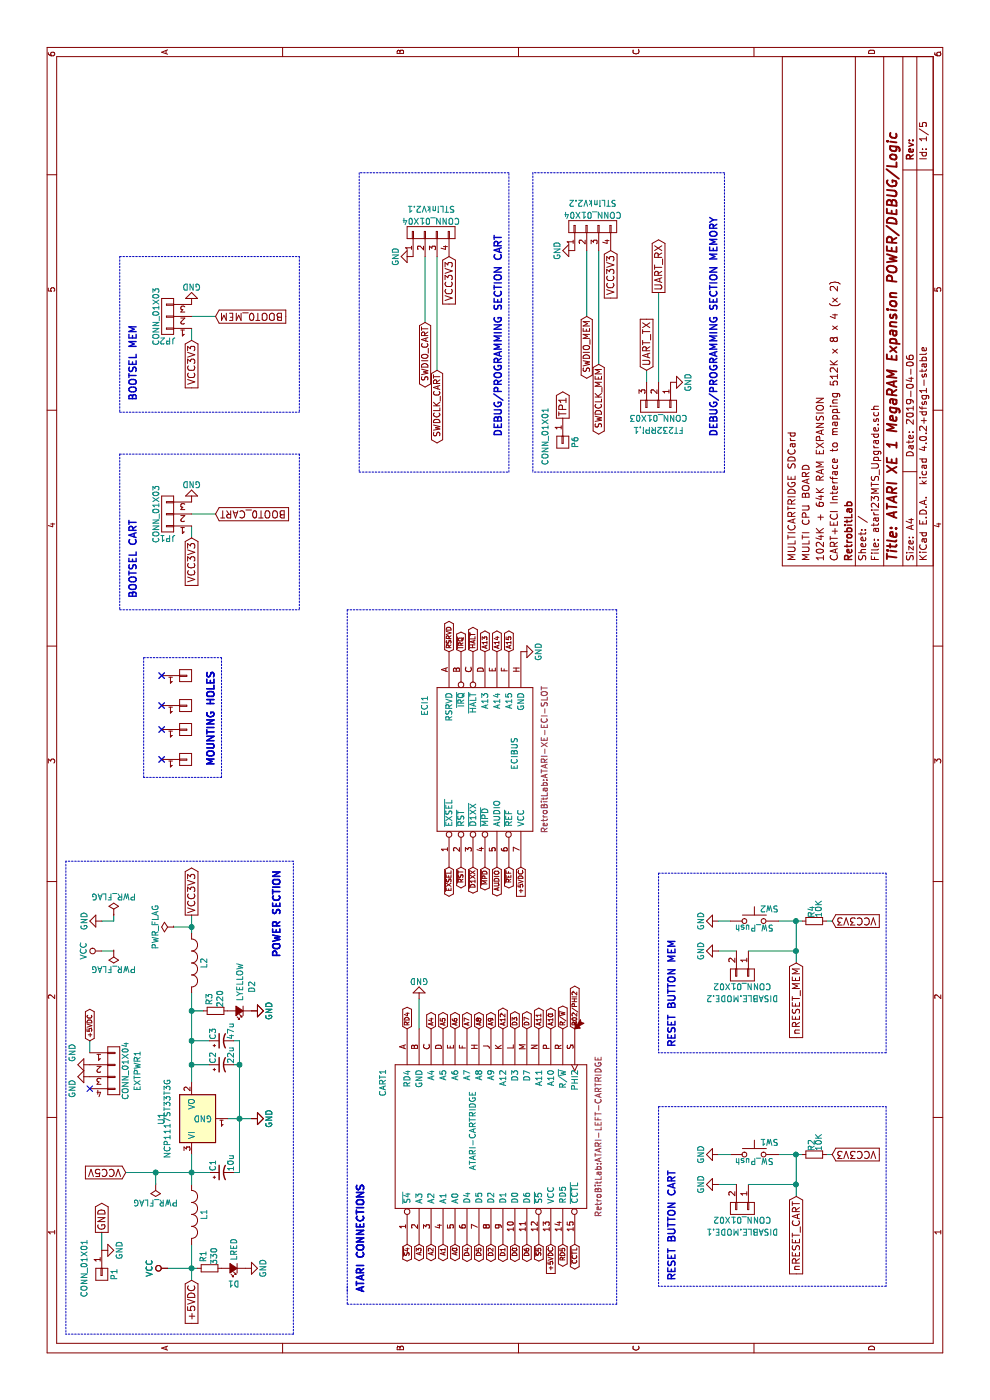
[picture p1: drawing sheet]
EESchema Schematic File Version 2
LIBS:MCU_STC
LIBS:Timer_RTC
LIBS:Relay_SolidState
LIBS:Relay
LIBS:RF_AM_FM
LIBS:Memory_Flash
LIBS:MCU_Module
LIBS:74xx
LIBS:Transistor_FET
LIBS:Regulator_Switching
LIBS:Logic_LevelTranslator
LIBS:Isolator
LIBS:Interface
LIBS:Converter_ACDC
LIBS:Battery_Management
LIBS:Amplifier_Operational
LIBS:RF_Module
LIBS:Interface_HDMI
LIBS:power
LIBS:Sensor_Temperature
LIBS:Timer_PLL
LIBS:Sensor_Pressure
LIBS:Sensor_Motion
LIBS:Oscillator
LIBS:MCU_Microchip_SAME
LIBS:MCU_Microchip_SAMD
LIBS:Interface_Expansion
LIBS:Interface_Ethernet
LIBS:Interface_CAN_LIN
LIBS:Amplifier_Difference
LIBS:Sensor_Magnetic
LIBS:Power_Management
LIBS:Memory_RAM
LIBS:MCU_Microchip_PIC18
LIBS:Interface_USB
LIBS:Audio
LIBS:Analog_Switch
LIBS:Amplifier_Current
LIBS:Regulator_Linear
LIBS:Device
LIBS:Analog_ADC
LIBS:MCU_Microchip_PIC16
LIBS:Connector
LIBS:Power_Protection
LIBS:Jumper
LIBS:Diode
LIBS:Switch
LIBS:Sensor_Current
LIBS:Sensor
LIBS:Regulator_Controller
LIBS:Driver_FET
LIBS:Amplifier_Audio
LIBS:RF_Filter
LIBS:Driver_Haptic
LIBS:RF_GSM
LIBS:Filter
LIBS:Converter_DCDC
LIBS:Analog
LIBS:RF_GPS
LIBS:Driver_Motor
LIBS:Driver_LED
LIBS:Sensor_Optical
LIBS:RF
LIBS:Power_Supervisor
LIBS:LED
LIBS:Simulation_SPICE
LIBS:CPU_NXP_IMX
LIBS:Sensor_Touch
LIBS:Memory_UniqueID
LIBS:Display_Character
LIBS:Mechanical
LIBS:MCU_Microchip_ATmega
LIBS:Comparator
LIBS:Memory_EEPROM
LIBS:RF_Switch
LIBS:Transformer
LIBS:Timer
LIBS:RF_Amplifier
LIBS:Sensor_Humidity
LIBS:MCU_Texas_MSP430
LIBS:MCU_Texas
LIBS:DSP_AnalogDevices
LIBS:74xGxx
LIBS:Reference_Voltage
LIBS:Sensor_Proximity
LIBS:RF_Mixer
LIBS:MCU_ST_STM8
LIBS:Interface_Telecom
LIBS:CPU
LIBS:4xxx_IEEE
LIBS:FPGA_Lattice
LIBS:Analog_DAC
LIBS:Interface_UART
LIBS:4xxx
LIBS:MCU_Microchip_ATtiny
LIBS:Sensor_Audio
LIBS:MCU_Cypress
LIBS:MCU_SiFive
LIBS:MCU_Nordic
LIBS:MCU_NXP_Kinetis
LIBS:Driver_Display
LIBS:MCU_NXP_S08
LIBS:Valve
LIBS:Triac_Thyristor
LIBS:Transistor_IGBT
LIBS:Regulator_SwitchedCapacitor
LIBS:Fiber_Optic
LIBS:Diode_Laser
LIBS:Reference_Current
LIBS:Transistor_BJT
LIBS:Memory_NVRAM
LIBS:MCU_NXP_LPC
LIBS:74xx_IEEE
LIBS:pspice
LIBS:Video
LIBS:Transistor_Array
LIBS:Sensor_Voltage
LIBS:Sensor_Gas
LIBS:Security
LIBS:Regulator_Current
LIBS:RF_ZigBee
LIBS:RF_WiFi
LIBS:RF_RFID
LIBS:RF_Bluetooth
LIBS:Potentiometer_Digital
LIBS:Motor
LIBS:Memory_ROM
LIBS:Memory_EPROM
LIBS:MCU_SiliconLabs
LIBS:MCU_ST_STM32L4
LIBS:MCU_ST_STM32L4+
LIBS:MCU_ST_STM32L1
LIBS:MCU_ST_STM32L0
LIBS:MCU_ST_STM32H7
LIBS:MCU_ST_STM32F7
LIBS:MCU_ST_STM32F4
LIBS:MCU_ST_STM32F3
LIBS:MCU_ST_STM32F2
LIBS:MCU_ST_STM32F1
LIBS:MCU_ST_STM32F0
LIBS:MCU_Parallax
LIBS:MCU_NXP_MCore
LIBS:MCU_NXP_MAC7100
LIBS:MCU_NXP_HCS12
LIBS:MCU_NXP_HC12
LIBS:MCU_NXP_HC11
LIBS:MCU_NXP_ColdFire
LIBS:MCU_Microchip_SAML
LIBS:MCU_Microchip_PIC32
LIBS:MCU_Microchip_PIC24
LIBS:MCU_Microchip_PIC12
LIBS:MCU_Microchip_PIC10
LIBS:MCU_Microchip_AVR
LIBS:MCU_Microchip_8051
LIBS:MCU_Intel
LIBS:MCU_Espressif
LIBS:MCU_AnalogDevices
LIBS:Logic_Programmable
LIBS:Isolator_Analog
LIBS:Interface_Optical
LIBS:Interface_LineDriver
LIBS:Interface_HID
LIBS:Interface_CurrentLoop
LIBS:Graphic
LIBS:GPU
LIBS:FPGA_Xilinx_Virtex7
LIBS:FPGA_Xilinx_Virtex6
LIBS:FPGA_Xilinx_Virtex5
LIBS:FPGA_Xilinx_Spartan6
LIBS:FPGA_Xilinx_Kintex7
LIBS:FPGA_Xilinx_Artix7
LIBS:FPGA_Xilinx
LIBS:FPGA_Microsemi
LIBS:Driver_Relay
LIBS:Display_Graphic
LIBS:Diode_Bridge
LIBS:DSP_Texas
LIBS:DSP_Motorola
LIBS:DSP_Microchip_DSPIC33
LIBS:DSP_Freescale
LIBS:Connector_Generic_Shielded
LIBS:Connector_Generic_MountingPin
LIBS:Connector_Generic
LIBS:CPU_PowerPC
LIBS:CPU_NXP_68000
LIBS:CPU_NXP_6800
LIBS:CPLD_Xilinx
LIBS:CPLD_Altera
LIBS:Amplifier_Video
LIBS:Amplifier_Instrumentation
LIBS:Amplifier_Buffer
LIBS:ft232rl
LIBS:AmigaComponents
LIBS:atari23MTS_Upgrade-cache
EELAYER 25 0
EELAYER END
$Descr A4 11693 8268
encoding utf-8
Sheet 1 5
Title "ATARI XE 1 MegaRAM Expansion POWER/DEBUG/Logic"
Date "2019-04-06"
Rev ""
Comp "RetrobitLab"
Comment1 "CART+ECI Interface to mapping 512K x 8 x 4 (x 2)"
Comment2 "1024K + 64K RAM EXPANSION"
Comment3 "MULTI CPU BOARD"
Comment4 "MULTICARTRIDGE SDCard"
$EndDescr
Wire Wire Line
	1800 6150 1800 6000
Wire Wire Line
	1400 850  1250 850 
Wire Wire Line
	3000 750  2900 750 
Wire Wire Line
	2050 6900 2050 6950
Connection ~ 2050 6650
Wire Wire Line
	1700 6650 2050 6650
Wire Wire Line
	2050 6500 2050 6700
Wire Notes Line
	6200 1200 5200 1200
Wire Notes Line
	6200 1200 6200 1850
Wire Notes Line
	6200 1850 5200 1850
Wire Notes Line
	5200 1850 5200 1200
Wire Notes Line
	2450 5500 950  5500
Wire Notes Line
	2450 5500 2450 7400
Wire Notes Line
	2450 7400 950  7400
Wire Notes Line
	950  7400 950  5500
Wire Notes Line
	6600 1000 6600 2500
Wire Notes Line
	7900 1000 7900 2500
Wire Notes Line
	7900 1000 6600 1000
Wire Wire Line
	7200 1600 7300 1600
Wire Wire Line
	7400 1800 7400 1600
Wire Notes Line
	950  2900 800  2900
Wire Notes Line
	800  2900 800  5150
Wire Notes Line
	800  5150 6600 5150
Wire Notes Line
	6600 5150 6600 2900
Wire Notes Line
	6600 2900 900  2900
Wire Wire Line
	3100 3500 3350 3500
Wire Notes Line
	7750 6050 7750 4450
Wire Notes Line
	7750 6050 10250 6050
Wire Notes Line
	10250 6050 10250 4450
Wire Notes Line
	10250 4450 7750 4450
Wire Wire Line
	8500 5500 9250 5500
Wire Wire Line
	8500 5400 8600 5400
Wire Wire Line
	9600 4900 9050 4900
Wire Wire Line
	8650 5000 9600 5000
Wire Notes Line
	550  2450 550  550 
Wire Notes Line
	550  2450 4500 2450
Wire Notes Line
	4500 2450 4500 550 
Wire Notes Line
	4500 550  550  550 
Wire Wire Line
	3900 1600 4050 1600
Wire Wire Line
	4050 950  4000 950 
Wire Wire Line
	4000 950  4000 850 
Wire Wire Line
	3750 850  3750 950 
Connection ~ 1100 1600
Wire Wire Line
	1100 1400 1100 1650
Wire Wire Line
	1000 1600 1300 1600
Connection ~ 3250 1600
Wire Wire Line
	3250 1600 3250 1700
Connection ~ 2350 2000
Wire Wire Line
	2350 1900 2350 2100
Connection ~ 2800 2000
Wire Wire Line
	3000 2000 3000 1950
Wire Wire Line
	2800 2000 2800 1950
Wire Wire Line
	1900 2000 3000 2000
Wire Wire Line
	1900 2000 1900 1950
Connection ~ 3000 1600
Wire Wire Line
	3000 1600 3000 1750
Connection ~ 2800 1600
Wire Wire Line
	2800 1750 2800 1600
Wire Wire Line
	2650 1600 3400 1600
$Comp
L GND #PWR01
U 1 1
P 2350 2100
F 0 "#PWR01" H 2350 1850 50  0001 C CNN
F 1 "GND" H 2350 1950 50  0000 C CNN
F 2 "" H 2350 2100 60  0001 C CNN
F 3 "" H 2350 2100 60  0001 C CNN
	1    2350 2100
	1    0    0    -1  
$EndComp
$Comp
L CP1_Small C2
U 1 1
P 2800 1850
F 0 "C2" H 2810 1920 50  0000 L CNN
F 1 "22u" H 2810 1770 50  0000 L CNN
F 2 "Capacitors_SMD:c_elec_5x5.3" H 2800 1850 50  0001 C CNN
F 3 "" H 2800 1850 60  0001 C CNN
	1    2800 1850
	1    0    0    -1  
$EndComp
$Comp
L GND #PWR02
U 1 1
P 3250 2100
F 0 "#PWR02" H 3250 1850 50  0001 C CNN
F 1 "GND" H 3250 1950 50  0000 C CNN
F 2 "" H 3250 2100 60  0001 C CNN
F 3 "" H 3250 2100 60  0001 C CNN
	1    3250 2100
	1    0    0    -1  
$EndComp
$Comp
L VCC #PWR03
U 1 1
P 1100 1400
F 0 "#PWR03" H 1100 1250 50  0001 C CNN
F 1 "VCC" H 1100 1550 50  0000 C CNN
F 2 "" H 1100 1400 60  0001 C CNN
F 3 "" H 1100 1400 60  0001 C CNN
	1    1100 1400
	1    0    0    -1  
$EndComp
Text Notes 3700 2350 0    60   ~ 12
POWER SECTION
Text Notes 8050 6000 0    60   ~ 12
DEBUG/PROGRAMMING SECTION MEMORY
Text Notes 900  3050 0    60   ~ 12
ATARI CONNECTIONS
Text GLabel 1700 6650 0    60   Input ~ 0
nRESET_CART
NoConn ~ 5350 1350
NoConn ~ 5600 1350
NoConn ~ 5800 1350
NoConn ~ 6050 1350
Text Notes 5300 1800 0    60   ~ 12
MOUNTING HOLES
$Comp
L NCP1117ST33T3G-RESCUE-atari23MTS_Upgrade U1
U 1 1
P 2350 1600
F 0 "U1" H 2350 1850 50  0000 C CNN
F 1 "NCP1117ST33T3G" H 2350 1800 50  0000 C CNN
F 2 "TO_SOT_Packages_SMD:SOT-223" H 2350 1600 50  0001 C CNN
F 3 "" H 2350 1600 60  0001 C CNN
	1    2350 1600
	1    0    0    -1  
$EndComp
$Comp
L INDUCTOR_SMALL L1
U 1 1
P 1550 1600
F 0 "L1" H 1550 1700 50  0000 C CNN
F 1 "INDUCTOR_SMALL" H 1550 1550 50  0001 C CNN
F 2 "Choke_SMD:Choke_SMD_1206_Handsoldering" H 1550 1600 50  0001 C CNN
F 3 "" H 1550 1600 60  0001 C CNN
	1    1550 1600
	-1   0    0    1   
$EndComp
$Comp
L INDUCTOR_SMALL L2
U 1 1
P 3650 1600
F 0 "L2" H 3650 1700 50  0000 C CNN
F 1 "INDUCTOR_SMALL" H 3650 1550 50  0001 C CNN
F 2 "Choke_SMD:Choke_SMD_1206_Handsoldering" H 3650 1600 50  0001 C CNN
F 3 "" H 3650 1600 60  0001 C CNN
	1    3650 1600
	-1   0    0    1   
$EndComp
$Comp
L GND #PWR04
U 1 1
P 2350 2100
F 0 "#PWR04" H 2350 1850 50  0001 C CNN
F 1 "GND" H 2350 1950 50  0000 C CNN
F 2 "" H 2350 2100 60  0001 C CNN
F 3 "" H 2350 2100 60  0001 C CNN
	1    2350 2100
	1    0    0    -1  
$EndComp
$Comp
L CP1_Small C3
U 1 1
P 3000 1850
F 0 "C3" H 3010 1920 50  0000 L CNN
F 1 "47u" H 3010 1770 50  0000 L CNN
F 2 "Capacitors_SMD:c_elec_5x5.3" H 3000 1850 50  0001 C CNN
F 3 "" H 3000 1850 60  0001 C CNN
	1    3000 1850
	1    0    0    -1  
$EndComp
$Comp
L CP1_Small C1
U 1 1
P 1900 1850
F 0 "C1" H 1910 1920 50  0000 L CNN
F 1 "10u" H 1910 1770 50  0000 L CNN
F 2 "Capacitors_SMD:c_elec_5x5.3" H 1900 1850 50  0001 C CNN
F 3 "" H 1900 1850 60  0001 C CNN
	1    1900 1850
	1    0    0    -1  
$EndComp
$Comp
L Led_Small D1
U 1 1
P 1100 1950
F 0 "D1" H 1050 2075 50  0000 L CNN
F 1 "LRED" V 1100 1700 50  0000 L CNN
F 2 "LEDs:LED_1206" V 1100 1950 50  0001 C CNN
F 3 "" H 1100 1950 60  0001 C CNN
	1    1100 1950
	0    -1   -1   0   
$EndComp
$Comp
L Led_Small D2
U 1 1
P 3250 2000
F 0 "D2" V 3150 1750 50  0000 L CNN
F 1 "LYELLOW" V 3250 1600 50  0000 L CNN
F 2 "LEDs:LED_1206" V 3250 2000 50  0001 C CNN
F 3 "" H 3250 2000 60  0001 C CNN
	1    3250 2000
	0    -1   -1   0   
$EndComp
$Comp
L GND #PWR05
U 1 1
P 3250 2100
F 0 "#PWR05" H 3250 1850 50  0001 C CNN
F 1 "GND" H 3250 1950 50  0000 C CNN
F 2 "" H 3250 2100 60  0001 C CNN
F 3 "" H 3250 2100 60  0001 C CNN
	1    3250 2100
	1    0    0    -1  
$EndComp
$Comp
L GND #PWR06
U 1 1
P 1100 2050
F 0 "#PWR06" H 1100 1800 50  0001 C CNN
F 1 "GND" H 1100 1900 50  0000 C CNN
F 2 "" H 1100 2050 60  0001 C CNN
F 3 "" H 1100 2050 60  0001 C CNN
	1    1100 2050
	1    0    0    -1  
$EndComp
$Comp
L R_Small R1
U 1 1
P 1100 1750
F 0 "R1" H 1150 1800 50  0000 L CNN
F 1 "330" H 1130 1710 50  0000 L CNN
F 2 "Resistors_SMD:R_1206_HandSoldering" H 1100 1750 50  0001 C CNN
F 3 "" H 1100 1750 60  0001 C CNN
	1    1100 1750
	1    0    0    -1  
$EndComp
$Comp
L R_Small R3
U 1 1
P 3250 1800
F 0 "R3" H 3300 1850 50  0000 L CNN
F 1 "220" H 3280 1760 50  0000 L CNN
F 2 "Resistors_SMD:R_1206_HandSoldering" H 3250 1800 50  0001 C CNN
F 3 "" H 3250 1800 60  0001 C CNN
	1    3250 1800
	1    0    0    -1  
$EndComp
$Comp
L VCC #PWR07
U 1 1
P 1100 1400
F 0 "#PWR07" H 1100 1250 50  0001 C CNN
F 1 "VCC" H 1100 1550 50  0000 C CNN
F 2 "" H 1100 1400 60  0001 C CNN
F 3 "" H 1100 1400 60  0001 C CNN
	1    1100 1400
	1    0    0    -1  
$EndComp
$Comp
L VCC #PWR08
U 1 1
P 3750 850
F 0 "#PWR08" H 3750 700 50  0001 C CNN
F 1 "VCC" H 3750 1000 50  0000 C CNN
F 2 "" H 3750 850 60  0001 C CNN
F 3 "" H 3750 850 60  0001 C CNN
	1    3750 850 
	1    0    0    -1  
$EndComp
$Comp
L PWR_FLAG #FLG09
U 1 1
P 3750 950
F 0 "#FLG09" H 3750 1025 50  0001 C CNN
F 1 "PWR_FLAG" H 3750 1100 50  0000 C CNN
F 2 "" H 3750 950 60  0001 C CNN
F 3 "" H 3750 950 60  0001 C CNN
	1    3750 950 
	0    -1   -1   0   
$EndComp
Text GLabel 1000 1600 0    60   Input ~ 0
+5VDC
Text GLabel 1900 1050 1    60   Input ~ 0
VCC5V
$Comp
L GND #PWR010
U 1 1
P 4000 850
F 0 "#PWR010" H 4000 600 50  0001 C CNN
F 1 "GND" H 4000 700 50  0000 C CNN
F 2 "" H 4000 850 60  0001 C CNN
F 3 "" H 4000 850 60  0001 C CNN
	1    4000 850 
	-1   0    0    1   
$EndComp
$Comp
L PWR_FLAG #FLG011
U 1 1
P 4050 950
F 0 "#FLG011" H 4050 1025 50  0001 C CNN
F 1 "PWR_FLAG" H 4050 1100 50  0000 C CNN
F 2 "" H 4050 950 60  0001 C CNN
F 3 "" H 4050 950 60  0001 C CNN
	1    4050 950 
	0    1    1    0   
$EndComp
Text GLabel 4050 1600 2    60   Output ~ 0
VCC3V3
Text Notes 3700 2350 0    60   ~ 12
POWER SECTION
$Comp
L CONN_01X04 STLinkV2.2
U 1 1
P 9800 4950
F 0 "STLinkV2.2" V 10000 4950 50  0000 C CNN
F 1 "CONN_01X04" V 9900 4950 50  0000 C CNN
F 2 "Pin_Headers:Pin_Header_Angled_1x04" H 9800 4950 50  0001 C CNN
F 3 "" H 9800 4950 60  0001 C CNN
	1    9800 4950
	1    0    0    -1  
$EndComp
$Comp
L GND #PWR012
U 1 1
P 9600 4800
F 0 "#PWR012" H 9600 4550 50  0001 C CNN
F 1 "GND" H 9600 4650 50  0000 C CNN
F 2 "" H 9600 4800 60  0001 C CNN
F 3 "" H 9600 4800 60  0001 C CNN
	1    9600 4800
	-1   0    0    1   
$EndComp
Text GLabel 9600 5100 0    60   Input ~ 0
VCC3V3
Text GLabel 9050 4900 0    51   BiDi ~ 0
SWDIO_MEM
Text GLabel 8650 5000 0    51   BiDi ~ 0
SWDCLK_MEM
$Comp
L CONN_01X03 FT232RPi.1
U 1 1
P 8300 5500
F 0 "FT232RPi.1" V 8500 5500 50  0000 C CNN
F 1 "CONN_01X03" V 8400 5500 50  0000 C CNN
F 2 "Pin_Headers:Pin_Header_Straight_1x03" H 8300 5500 50  0001 C CNN
F 3 "" H 8300 5500 60  0001 C CNN
	1    8300 5500
	-1   0    0    1   
$EndComp
Text GLabel 8600 5400 2    60   Input ~ 0
UART_TX
Text GLabel 9250 5500 2    60   Output ~ 0
UART_RX
$Comp
L GND #PWR013
U 1 1
P 8500 5600
F 0 "#PWR013" H 8500 5350 50  0001 C CNN
F 1 "GND" H 8500 5450 50  0000 C CNN
F 2 "" H 8500 5600 60  0001 C CNN
F 3 "" H 8500 5600 60  0001 C CNN
	1    8500 5600
	1    0    0    -1  
$EndComp
$Comp
L CONN_01X01 P6
U 1 1
P 8000 4700
F 0 "P6" H 8000 4800 50  0000 C CNN
F 1 "CONN_01X01" H 7950 4550 50  0000 C CNN
F 2 "Measurement_Points:Measurement_Point_Round-SMD-Pad_Small" H 8000 4700 50  0001 C CNN
F 3 "" H 8000 4700 60  0001 C CNN
	1    8000 4700
	-1   0    0    1   
$EndComp
Text GLabel 8200 4700 2    60   Output ~ 0
TP1
$Comp
L ATARICARTRIDGE CART1
U 1 1
P 2200 4050
F 0 "CART1" H 2650 4900 50  0000 C CNN
F 1 "ATARI-CARTRIDGE" H 2250 4150 50  0000 C CNN
F 2 "RetroBitLab:ATARI-LEFT-CARTRIDGE" H 2200 3100 50  0000 C CNN
F 3 "" H 2200 4050 60  0001 C CNN
	1    2200 4050
	1    0    0    -1  
$EndComp
$Comp
L ECIBUS ECI1
U 1 1
P 5350 4000
F 0 "ECI1" H 5800 4450 50  0000 C CNN
F 1 "ECIBUS" H 5400 3700 50  0000 C CNN
F 2 "RetroBitLab:ATARI-XE-ECI-SLOT" H 5350 3450 50  0000 C CNN
F 3 "" H 5350 4000 60  0001 C CNN
	1    5350 4000
	1    0    0    -1  
$EndComp
Text GLabel 1300 4600 0    39   Input ~ 0
+5VDC
Text GLabel 4450 4350 0    39   Input ~ 0
+5VDC
$Comp
L GND #PWR014
U 1 1
P 3350 3500
F 0 "#PWR014" H 3350 3250 50  0001 C CNN
F 1 "GND" H 3350 3350 50  0000 C CNN
F 2 "" H 3350 3500 60  0001 C CNN
F 3 "" H 3350 3500 60  0001 C CNN
	1    3350 3500
	0    -1   -1   0   
$EndComp
$Comp
L GND #PWR015
U 1 1
P 6250 4350
F 0 "#PWR015" H 6250 4100 50  0001 C CNN
F 1 "GND" H 6250 4200 50  0000 C CNN
F 2 "" H 6250 4350 60  0001 C CNN
F 3 "" H 6250 4350 60  0001 C CNN
	1    6250 4350
	1    0    0    -1  
$EndComp
Text GLabel 6250 4250 2    39   BiDi ~ 0
A15
Text GLabel 6250 4150 2    39   BiDi ~ 0
A14
Text GLabel 6250 4050 2    39   BiDi ~ 0
A13
Text GLabel 3100 4200 2    39   BiDi ~ 0
A12
Text GLabel 3100 4600 2    39   BiDi ~ 0
A10
Text GLabel 3100 4500 2    39   BiDi ~ 0
A11
Text GLabel 3100 4100 2    39   BiDi ~ 0
A9
Text GLabel 3100 4000 2    39   BiDi ~ 0
A8
Text GLabel 3100 3900 2    39   BiDi ~ 0
A7
Text GLabel 3100 3800 2    39   BiDi ~ 0
A6
Text GLabel 3100 3700 2    39   BiDi ~ 0
A5
Text GLabel 3100 3600 2    39   BiDi ~ 0
A4
Text GLabel 3100 4400 2    39   BiDi ~ 0
D7
Text GLabel 3100 4300 2    39   BiDi ~ 0
D3
Text GLabel 3100 4700 2    39   BiDi ~ 0
R/~W
Text GLabel 3100 4800 2    39   BiDi ~ 0
B02/PHI2
Text GLabel 1300 4400 0    39   BiDi ~ 0
D6
Text GLabel 1300 4300 0    39   BiDi ~ 0
D0
Text GLabel 1300 4200 0    39   BiDi ~ 0
D1
Text GLabel 1300 4100 0    39   BiDi ~ 0
D2
Text GLabel 1300 4000 0    39   BiDi ~ 0
D5
Text GLabel 1300 3900 0    39   BiDi ~ 0
D4
Text GLabel 1300 3500 0    39   BiDi ~ 0
A3
Text GLabel 1300 3600 0    39   BiDi ~ 0
A2
Text GLabel 1300 3700 0    39   BiDi ~ 0
A1
Text GLabel 1300 3800 0    39   BiDi ~ 0
A0
Text GLabel 1300 4800 0    39   BiDi ~ 0
~CCTL
Text GLabel 4450 4250 0    39   BiDi ~ 0
~REF
Text GLabel 4450 4050 0    39   BiDi ~ 0
~MPD
Text GLabel 4450 3950 0    39   BiDi ~ 0
~D1XX
Text GLabel 4450 3850 0    39   BiDi ~ 0
~RST
Text GLabel 4450 3750 0    39   BiDi ~ 0
~EXSEL
Text GLabel 6250 3950 2    39   BiDi ~ 0
~HALT
Text GLabel 6250 3850 2    39   BiDi ~ 0
~IRQ
Text Notes 900  3050 0    60   ~ 12
ATARI CONNECTIONS
Text GLabel 7400 1800 3    60   Input ~ 0
BOOT0_CART
$Comp
L CONN_01X03 JP1
U 1 1
P 7400 1400
F 0 "JP1" H 7400 1600 50  0000 C CNN
F 1 "CONN_01X03" V 7500 1400 50  0000 C CNN
F 2 "Pin_Headers:Pin_Header_Straight_1x03" H 7400 1400 50  0001 C CNN
F 3 "" H 7400 1400 60  0001 C CNN
	1    7400 1400
	0    -1   -1   0   
$EndComp
$Comp
L GND #PWR016
U 1 1
P 7500 1600
F 0 "#PWR016" H 7500 1350 50  0001 C CNN
F 1 "GND" H 7500 1450 50  0000 C CNN
F 2 "" H 7500 1600 60  0001 C CNN
F 3 "" H 7500 1600 60  0001 C CNN
	1    7500 1600
	0    -1   -1   0   
$EndComp
Text GLabel 7200 1600 0    60   Input ~ 0
VCC3V3
Text Notes 6700 1150 0    60   ~ 12
BOOTSEL CART
$Comp
L GND #PWR017
U 1 1
P 2050 6000
F 0 "#PWR017" H 2050 5750 50  0001 C CNN
F 1 "GND" H 2050 5850 50  0000 C CNN
F 2 "" H 2050 6000 60  0001 C CNN
F 3 "" H 2050 6000 60  0001 C CNN
	1    2050 6000
	-1   0    0    1   
$EndComp
$Comp
L R_Small R2
U 1 1
P 2050 6800
F 0 "R2" H 2080 6820 50  0000 L CNN
F 1 "10K" H 2080 6760 50  0000 L CNN
F 2 "Resistors_SMD:R_1206_HandSoldering" H 2050 6800 50  0001 C CNN
F 3 "" H 2050 6800 60  0001 C CNN
	1    2050 6800
	1    0    0    -1  
$EndComp
Text GLabel 2050 6950 3    60   Input ~ 0
VCC3V3
Text Notes 1000 5650 0    60   ~ 12
RESET BUTTON CART
$Comp
L CONN_01X01 P2
U 1 1
P 5350 1550
F 0 "P2" H 5350 1650 50  0001 C CNN
F 1 "CONN_01X01" V 5450 1550 50  0001 C CNN
F 2 "RetroBitLab:MountingHole" V 5550 1550 50  0001 C CNN
F 3 "" H 5350 1550 60  0001 C CNN
	1    5350 1550
	0    1    1    0   
$EndComp
NoConn ~ 5350 1350
$Comp
L CONN_01X01 P3
U 1 1
P 5600 1550
F 0 "P3" H 5600 1650 50  0001 C CNN
F 1 "CONN_01X01" V 5700 1550 50  0001 C CNN
F 2 "RetroBitLab:MountingHole" V 5800 1550 50  0001 C CNN
F 3 "" H 5600 1550 60  0001 C CNN
	1    5600 1550
	0    1    1    0   
$EndComp
NoConn ~ 5600 1350
$Comp
L CONN_01X01 P4
U 1 1
P 5800 1550
F 0 "P4" H 5800 1650 50  0001 C CNN
F 1 "CONN_01X01" V 5900 1550 50  0001 C CNN
F 2 "RetroBitLab:MountingHole" V 6000 1550 50  0001 C CNN
F 3 "" H 5800 1550 60  0001 C CNN
	1    5800 1550
	0    1    1    0   
$EndComp
NoConn ~ 5800 1350
$Comp
L CONN_01X01 P5
U 1 1
P 6050 1550
F 0 "P5" H 6050 1650 50  0001 C CNN
F 1 "CONN_01X01" V 6150 1550 50  0001 C CNN
F 2 "RetroBitLab:MountingHole" V 6250 1550 50  0001 C CNN
F 3 "" H 6050 1550 60  0001 C CNN
	1    6050 1550
	0    1    1    0   
$EndComp
NoConn ~ 6050 1350
Text Notes 5300 1800 0    60   ~ 12
MOUNTING HOLES
$Sheet
S 0    8850 11700 8250
U 5C2B74C3
F0 "SRAM  & Level Shifters" 60
F1 "sram-levelshifters.sch" 60
$EndSheet
$Comp
L CONN_01X04 EXTPWR1
U 1 1
P 2750 950
F 0 "EXTPWR1" V 2950 950 50  0000 C CNN
F 1 "CONN_01X04" V 2850 950 50  0000 C CNN
F 2 "Pin_Headers:Pin_Header_Angled_1x04" H 2750 950 50  0001 C CNN
F 3 "" H 2750 950 60  0001 C CNN
	1    2750 950 
	0    1    1    0   
$EndComp
$Comp
L GND #PWR018
U 1 1
P 2800 750
F 0 "#PWR018" H 2800 500 50  0001 C CNN
F 1 "GND" H 2700 600 50  0000 C CNN
F 2 "" H 2800 750 60  0001 C CNN
F 3 "" H 2800 750 60  0001 C CNN
	1    2800 750 
	-1   0    0    1   
$EndComp
$Comp
L GND #PWR019
U 1 1
P 2700 750
F 0 "#PWR019" H 2700 500 50  0001 C CNN
F 1 "GND" H 2800 600 50  0000 C CNN
F 2 "" H 2700 750 60  0001 C CNN
F 3 "" H 2700 750 60  0001 C CNN
	1    2700 750 
	-1   0    0    1   
$EndComp
NoConn ~ 2600 750 
Text GLabel 3000 750  2    39   BiDi ~ 0
+5VDC
$Sheet
S 50   17500 11650 8350
U 5C2FF215
F0 "Expansion Slots pass through" 39
F1 "expansionslotspt.sch" 39
$EndSheet
Text GLabel 6250 3750 2    39   BiDi ~ 0
RSRVD
Text GLabel 4450 4150 0    39   BiDi ~ 0
AUDIO
Text GLabel 3100 3400 2    39   BiDi ~ 0
RD4
Text GLabel 1300 3400 0    39   BiDi ~ 0
~S4
Text GLabel 1300 4500 0    39   BiDi ~ 0
~S5
Text GLabel 1300 4700 0    39   BiDi ~ 0
RD5
$Comp
L CONN_01X01 P1
U 1 1
P 1050 850
F 0 "P1" H 1050 950 50  0000 C CNN
F 1 "CONN_01X01" H 1000 700 50  0000 C CNN
F 2 "Pin_Headers:Pin_Header_Straight_1x01" H 1050 850 50  0001 C CNN
F 3 "" H 1050 850 60  0001 C CNN
	1    1050 850 
	-1   0    0    1   
$EndComp
Text GLabel 1400 850  2    60   Output ~ 0
GND
$Comp
L GND #PWR020
U 1 1
P 1250 850
F 0 "#PWR020" H 1250 600 50  0001 C CNN
F 1 "GND" H 1250 700 50  0000 C CNN
F 2 "" H 1250 850 60  0001 C CNN
F 3 "" H 1250 850 60  0001 C CNN
	1    1250 850 
	1    0    0    -1  
$EndComp
$Comp
L GND #PWR021
U 1 1
P 1800 6000
F 0 "#PWR021" H 1800 5750 50  0001 C CNN
F 1 "GND" H 1800 5850 50  0000 C CNN
F 2 "" H 1800 6000 60  0001 C CNN
F 3 "" H 1800 6000 60  0001 C CNN
	1    1800 6000
	-1   0    0    1   
$EndComp
$Comp
L CONN_01X02 DISABLE.MODE.1
U 1 1
P 1600 6200
F 0 "DISABLE.MODE.1" V 1800 6200 50  0000 C CNN
F 1 "CONN_01X02" V 1700 6200 50  0000 C CNN
F 2 "Pin_Headers:Pin_Header_Straight_1x02" H 1600 6200 50  0001 C CNN
F 3 "" H 1600 6200 60  0001 C CNN
	1    1600 6200
	-1   0    0    1   
$EndComp
Wire Wire Line
	1800 1600 2050 1600
Wire Wire Line
	1900 1050 1900 1750
Connection ~ 1900 1600
$Sheet
S 100  26250 11600 8950
U 5C421880
F0 "MCU_CART" 39
F1 "cartridge_controller.sch" 39
$EndSheet
$Comp
L PWR_FLAG #FLG022
U 1 1
P 1800 1300
F 0 "#FLG022" H 1800 1375 50  0001 C CNN
F 1 "PWR_FLAG" H 1800 1450 50  0000 C CNN
F 2 "" H 1800 1300 60  0001 C CNN
F 3 "" H 1800 1300 60  0001 C CNN
	1    1800 1300
	0    -1   -1   0   
$EndComp
Wire Wire Line
	1800 1300 1900 1300
Connection ~ 1900 1300
$Comp
L PWR_FLAG #FLG023
U 1 1
P 3950 1450
F 0 "#FLG023" H 3950 1525 50  0001 C CNN
F 1 "PWR_FLAG" H 3950 1600 50  0000 C CNN
F 2 "" H 3950 1450 60  0001 C CNN
F 3 "" H 3950 1450 60  0001 C CNN
	1    3950 1450
	1    0    0    -1  
$EndComp
Wire Wire Line
	3950 1450 3950 1600
Connection ~ 3950 1600
$Comp
L SW_Push SW1
U 1 1
P 2050 6300
F 0 "SW1" H 2100 6400 50  0000 L CNN
F 1 "SW_Push" H 2050 6240 50  0000 C CNN
F 2 "RetroBitLab:SW_SPST_FSMSM_3D" H 2050 6500 50  0001 C CNN
F 3 "" H 2050 6500 50  0001 C CNN
	1    2050 6300
	0    1    1    0   
$EndComp
Wire Wire Line
	2050 6000 2050 6100
Wire Notes Line
	7900 2500 6600 2500
Wire Wire Line
	1800 6250 1800 6650
Connection ~ 1800 6650
Wire Wire Line
	3750 6150 3750 6000
Wire Wire Line
	4000 6900 4000 6950
Connection ~ 4000 6650
Wire Wire Line
	3650 6650 4000 6650
Wire Wire Line
	4000 6500 4000 6700
Wire Notes Line
	4400 5500 2900 5500
Wire Notes Line
	4400 5500 4400 7400
Wire Notes Line
	4400 7400 2900 7400
Wire Notes Line
	2900 7400 2900 5500
Text GLabel 3650 6650 0    60   Input ~ 0
nRESET_MEM
$Comp
L GND #PWR024
U 1 1
P 4000 6000
F 0 "#PWR024" H 4000 5750 50  0001 C CNN
F 1 "GND" H 4000 5850 50  0000 C CNN
F 2 "" H 4000 6000 60  0001 C CNN
F 3 "" H 4000 6000 60  0001 C CNN
	1    4000 6000
	-1   0    0    1   
$EndComp
$Comp
L R_Small R4
U 1 1
P 4000 6800
F 0 "R4" H 4030 6820 50  0000 L CNN
F 1 "10K" H 4030 6760 50  0000 L CNN
F 2 "Resistors_SMD:R_1206_HandSoldering" H 4000 6800 50  0001 C CNN
F 3 "" H 4000 6800 60  0001 C CNN
	1    4000 6800
	1    0    0    -1  
$EndComp
Text GLabel 4000 6950 3    60   Input ~ 0
VCC3V3
Text Notes 2950 5650 0    60   ~ 12
RESET BUTTON MEM
$Comp
L GND #PWR025
U 1 1
P 3750 6000
F 0 "#PWR025" H 3750 5750 50  0001 C CNN
F 1 "GND" H 3750 5850 50  0000 C CNN
F 2 "" H 3750 6000 60  0001 C CNN
F 3 "" H 3750 6000 60  0001 C CNN
	1    3750 6000
	-1   0    0    1   
$EndComp
$Comp
L CONN_01X02 DISABLE.MODE.2
U 1 1
P 3550 6200
F 0 "DISABLE.MODE.2" V 3750 6200 50  0000 C CNN
F 1 "CONN_01X02" V 3650 6200 50  0000 C CNN
F 2 "Pin_Headers:Pin_Header_Straight_1x02" H 3550 6200 50  0001 C CNN
F 3 "" H 3550 6200 60  0001 C CNN
	1    3550 6200
	-1   0    0    1   
$EndComp
$Comp
L SW_Push SW2
U 1 1
P 4000 6300
F 0 "SW2" H 4050 6400 50  0000 L CNN
F 1 "SW_Push" H 4000 6240 50  0000 C CNN
F 2 "RetroBitLab:SW_SPST_FSMSM_3D" H 4000 6500 50  0001 C CNN
F 3 "" H 4000 6500 50  0001 C CNN
	1    4000 6300
	0    1    1    0   
$EndComp
Wire Wire Line
	4000 6000 4000 6100
Wire Wire Line
	3750 6250 3750 6650
Connection ~ 3750 6650
Wire Notes Line
	7750 4250 10250 4250
Wire Wire Line
	9550 3550 9000 3550
Wire Wire Line
	8600 3650 9550 3650
Text Notes 8050 4200 0    60   ~ 12
DEBUG/PROGRAMMING SECTION CART
$Comp
L CONN_01X04 STLinkV2.1
U 1 1
P 9750 3600
F 0 "STLinkV2.1" V 9950 3600 50  0000 C CNN
F 1 "CONN_01X04" V 9850 3600 50  0000 C CNN
F 2 "Pin_Headers:Pin_Header_Angled_1x04" H 9750 3600 50  0001 C CNN
F 3 "" H 9750 3600 60  0001 C CNN
	1    9750 3600
	1    0    0    -1  
$EndComp
$Comp
L GND #PWR026
U 1 1
P 9550 3450
F 0 "#PWR026" H 9550 3200 50  0001 C CNN
F 1 "GND" H 9550 3300 50  0000 C CNN
F 2 "" H 9550 3450 60  0001 C CNN
F 3 "" H 9550 3450 60  0001 C CNN
	1    9550 3450
	-1   0    0    1   
$EndComp
Text GLabel 9550 3750 0    60   Input ~ 0
VCC3V3
Text GLabel 9000 3550 0    51   BiDi ~ 0
SWDIO_CART
Text GLabel 8600 3650 0    51   BiDi ~ 0
SWDCLK_CART
Wire Notes Line
	10250 4250 10250 3000
Wire Notes Line
	10250 3000 7750 3000
Wire Notes Line
	7750 3000 7750 4250
Wire Notes Line
	8250 1000 8250 2500
Wire Notes Line
	9550 1000 9550 2500
Wire Notes Line
	9550 1000 8250 1000
Wire Wire Line
	8850 1600 8950 1600
Wire Wire Line
	9050 1800 9050 1600
Text GLabel 9050 1800 3    60   Input ~ 0
BOOT0_MEM
$Comp
L CONN_01X03 JP2
U 1 1
P 9050 1400
F 0 "JP2" H 9050 1600 50  0000 C CNN
F 1 "CONN_01X03" V 9150 1400 50  0000 C CNN
F 2 "Pin_Headers:Pin_Header_Straight_1x03" H 9050 1400 50  0001 C CNN
F 3 "" H 9050 1400 60  0001 C CNN
	1    9050 1400
	0    -1   -1   0   
$EndComp
$Comp
L GND #PWR027
U 1 1
P 9150 1600
F 0 "#PWR027" H 9150 1350 50  0001 C CNN
F 1 "GND" H 9150 1450 50  0000 C CNN
F 2 "" H 9150 1600 60  0001 C CNN
F 3 "" H 9150 1600 60  0001 C CNN
	1    9150 1600
	0    -1   -1   0   
$EndComp
Text GLabel 8850 1600 0    60   Input ~ 0
VCC3V3
Text Notes 8350 1150 0    60   ~ 12
BOOTSEL MEM
Wire Notes Line
	9550 2500 8250 2500
$Sheet
S 50   35400 11800 9050
U 5CA8B01A
F0 "MCU_MEMORY" 60
F1 "memory_controller.sch" 60
$EndSheet
$EndSCHEMATC
